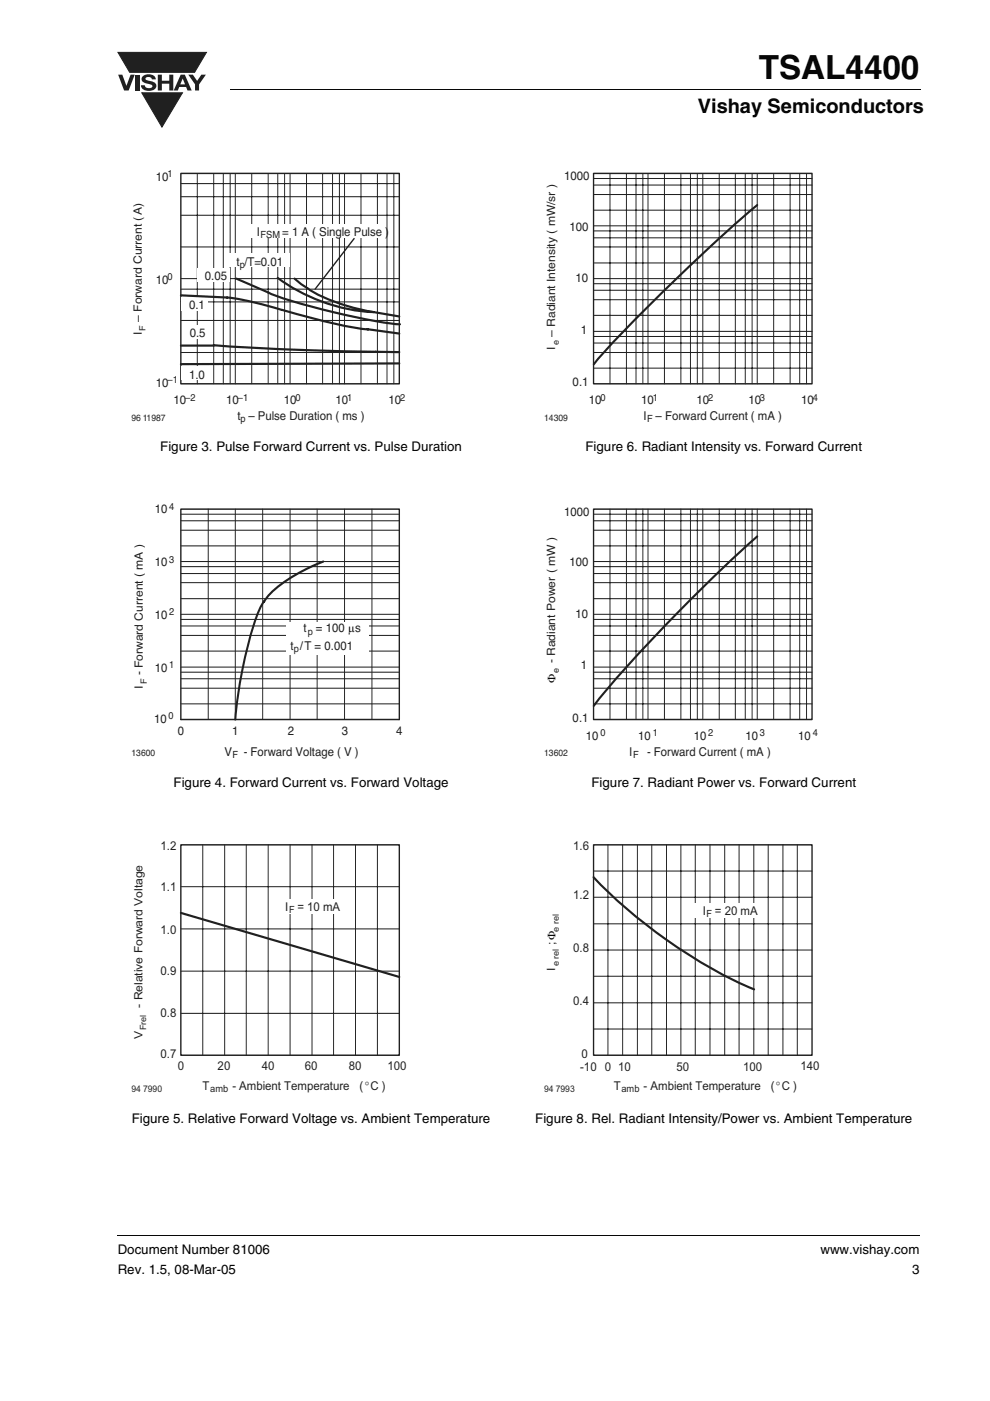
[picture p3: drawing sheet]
<svg xmlns="http://www.w3.org/2000/svg" width="210mm" height="297mm" viewBox="0 0 210 297" stroke-linecap="round" stroke-linejoin="round" font-family="sans-serif">
<g fill="#231f20">
<path d="M25.1 15.8h.8l.9 2.4 .9-2.4h.9l-1.3 3.4h-1z"/>
<path d="M28.7 15.8h.9v3.4h-.9z"/>
<path d="M30.3 16.1a1.97 1.97 0 0 1 2.6 .3l.1 .4h-.8a.74 .74 0 0 0-.6-.5 .74 .74 0 0 0-.8 .4l.3 .3 .9 .2a1.01 1.01 0 0 1 1.1 1 1.01 1.01 0 0 1-1 1 1.62 1.62 0 0 1-2.2-1.1h.8a.9 .9 0 0 0 .8 .6 .9 .9 0 0 0 .8-.4 1.57 1.57 0 0 0-1.5-.7 .86 .86 0 0 1-.7-.6 .86 .86 0 0 1 .2-.9z"/>
<path d="M33.5 15.8h.8v1.3h1.6v-1.3h.8v3.4h-.8v-1.5h-1.6v1.5h-.8z"/>
<path d="M39.9 15.8h1l.9 1.4 .9-1.4h1l-1.5 2.1v1.3h-.8v-1.3z"/>
<path d="M25 11.1h18.8l-2.5 4.2h-13.8z"/>
<path d="M38.3 15.8h.9l1.4 3.4h-.8l-.3-.8h-1.5l-.3 .8h-.9zM38.7 16.7l-.5 1.2h1z"/>
</g>
<path d="M25 11.1h18.8l-2.5 4.2h-13.8z" fill="none" stroke="#231f20" stroke-width=".21"/>
<path d="M30.1 19.7h8.6l-4.4 7.3z" fill="#231f20"/>
<g fill="none" stroke="#231f20" stroke-width=".21">
<path d="M30.1 19.7h8.6l-4.4 7.3zM38.3 38.9h46.4M41.8 36.8v44.6M45.3 36.8v44.6M47.3 36.8v44.6M48.8 36.8v44.6M49.9 36.8v44.6M53.4 36.8v44.6M56.9 36.8v44.6M58.9 36.8v44.6M60.3 36.8v44.6M61.5 36.8v44.6"/>
<path d="M65 36.8v44.6M68.4 36.8v44.6M70.5 36.8v44.6M72 36.8v44.6M73 36.8v44.6M76.5 36.8v44.6M80 36.8v44.6M82.1 36.8v44.6M83.5 36.8v44.6M38.3 52.4h46.4M38.3 45.6h46.4M38.3 41.7h46.4"/>
<path d="M38.3 59.1h46.4M38.3 74.7h46.4M38.3 67.9h46.4M38.3 64h46.4M38.3 61.3h46.4"/>
</g>
<path d="M48.9 18.9l.1 .2zM24.9 261.9l.1 .2z" fill="#000"/>
<path d="M49 19h146.3M25 262h170.1" fill="none" stroke="#000" stroke-width=".21"/>
<path d="M38.3 36.8h46.4v44.6h-46.4z" fill="none" stroke="#231f20" stroke-width=".3"/>
<g fill="#fff">
<path d="M47.9 53.7h13.4v2.9h-13.4z"/>
<path d="M52.8 47.5h28.7v2.8h-28.7z"/>
<path d="M41.8 56.8h6.8v2.9h-6.8z"/>
<path d="M38.5 62.9h5.5v2.9h-5.5z"/>
<path d="M38.6 68.9h5.6v2.9h-5.6z"/>
<path d="M38.5 77.7h5.5v2.9h-5.5z"/>
</g>
<path d="M50.1 59.1l6.8 2.9a102.5 102.5 0 0 0 18.5 5.2l6.3 1.2 3.1 .4M58.9 58.9a37.6 37.6 0 0 0 20.3 7.3M62.4 59.1a32.4 32.4 0 0 0 14.8 6.7l7.5 1.3M38.3 62.6l9.8 .5a70.4 70.4 0 0 1 11.7 2.6M38.3 73.3h7M45.3 73.2l18.4 1 21 .5M59.8 65.7l7.3 2a72.7 72.7 0 0 0 11 2.2M77.9 69.8l6.8 .9M84.7 77.1l-46.4 .1M68.5 119.1l-.4 .2a33.7 33.7 0 0 0-11.2 7l-.9 1.3M56 127.5a35.1 35.1 0 0 0-3.9 11l-1.3 6.9-.9 7.2" fill="none" stroke="#231f20" stroke-width=".45"/>
<path d="M75.1 50.6l-8.3 10.7M38.3 107.9h46.4v44.7h-46.4z" fill="none" stroke="#231f20" stroke-width=".3"/>
<g fill="none" stroke="#231f20" stroke-width=".21">
<path d="M38.3 115.7h46.4M38.3 112.4h46.4M38.3 110.4h46.4M38.3 109h46.4M38.3 119.1h46.4M44.2 107.9v44.7M49.9 107.9v44.7M55.7 107.9v44.7M61.5 107.9v44.7M67.2 107.9v44.7M73 107.9v44.7M78.9 107.9v44.7"/>
<path d="M38.3 126.9h46.4M38.3 123.5h46.4M38.3 121.6h46.4M38.3 120.1h46.4M38.3 138h46.4M38.3 134.7h46.4M38.3 132.7h46.4M38.3 131.3h46.4M38.3 130.2h46.4M38.3 152.6h46.4M38.3 149.2h46.4M38.3 145.9h46.4"/>
<path d="M38.3 143.9h46.4M38.3 142.5h46.4M38.3 141.4h46.4"/>
</g>
<path d="M60.6 131.9h17.6v6.8h-17.6z" fill="#fff"/>
<path d="M38.3 193.6l46.4 13.5" fill="none" stroke="#231f20" stroke-width=".45"/>
<path d="M38.3 179.1h46.4v44.6h-46.4z" fill="none" stroke="#231f20" stroke-width=".3"/>
<g fill="none" stroke="#231f20" stroke-width=".21">
<path d="M43 179.1v44.6M47.6 179.1v44.6M52.2 179.1v44.6M56.9 179.1v44.6M61.5 179.1v44.6M66.2 179.1v44.6M70.7 179.1v44.6M75.4 179.1v44.6M80 179.1v44.6M38.3 188h46.4M38.3 196.9h46.4M38.3 205.9h46.4"/>
<path d="M38.3 214.9h46.4"/>
</g>
<path d="M59 190.6h13.5v3.1h-13.5z" fill="#fff"/>
<path d="M125.8 36.8h46.4v44.6h-46.4zM125.8 107.9h46.4v44.7h-46.4zM125.8 179.1h46.4v44.6h-46.4z" fill="none" stroke="#231f20" stroke-width=".3"/>
<g fill="none" stroke="#231f20" stroke-width=".21">
<path d="M125.8 37.8h46.4M125.8 39.2h46.4M129.3 36.8v44.6M132.8 36.8v44.6M134.9 36.8v44.6M136.3 36.8v44.6M137.4 36.8v44.6M140.9 36.8v44.6M144.4 36.8v44.6M146.4 36.8v44.6M147.8 36.8v44.6M149 36.8v44.6"/>
<path d="M152.5 36.8v44.6M155.9 36.8v44.6M158 36.8v44.6M159.5 36.8v44.6M160.6 36.8v44.6M164 36.8v44.6M167.5 36.8v44.6M169.6 36.8v44.6M171 36.8v44.6M125.8 49h46.4M125.8 50.4h46.4M125.8 52.4h46.4"/>
<path d="M125.8 55.8h46.4M125.8 41.2h46.4M125.8 44.6h46.4M125.8 59.1h46.4M125.8 47.9h46.4M125.8 71.3h46.4M125.8 72.7h46.4M125.8 74.7h46.4M125.8 78.1h46.4M125.8 60.2h46.4M125.8 61.5h46.4M125.8 63.5h46.4"/>
<path d="M125.8 66.9h46.4M125.8 70.3h46.4M125.8 109h46.4M125.8 110.4h46.4M125.8 112.4h46.4M125.8 115.7h46.4M125.8 119.1h46.4M129.3 107.9v44.7M132.8 107.9v44.7M134.9 107.9v44.7M136.3 107.9v44.7M137.4 107.9v44.7"/>
<path d="M140.9 107.9v44.7M144.4 107.9v44.7M146.4 107.9v44.7M147.8 107.9v44.7M149 107.9v44.7M152.5 107.9v44.7M155.9 107.9v44.7M158 107.9v44.7M159.5 107.9v44.7M160.6 107.9v44.7M164 107.9v44.7M167.5 107.9v44.7"/>
<path d="M169.6 107.9v44.7M171 107.9v44.7M125.8 131.3h46.4M125.8 132.7h46.4M125.8 134.7h46.4M125.8 138h46.4M125.8 120.1h46.4M125.8 121.6h46.4M125.8 123.5h46.4M125.8 126.9h46.4M125.8 130.2h46.4M125.8 142.5h46.4"/>
<path d="M125.8 143.9h46.4M125.8 145.9h46.4M125.8 149.2h46.4M125.8 141.4h46.4M128.9 179.1v44.6M132 179.1v44.6M135.1 179.1v44.6M138.2 179.1v44.6M141.3 179.1v44.6M144.4 179.1v44.6M147.4 179.1v44.6M150.5 179.1v44.6"/>
<path d="M153.7 179.1v44.6M156.7 179.1v44.6M159.8 179.1v44.6M162.9 179.1v44.6M166 179.1v44.6M169 179.1v44.6M125.8 184.7h46.4M125.8 190.2h46.4M125.8 195.9h46.4M125.8 201.4h46.4M125.8 207h46.4M125.8 212.6h46.4"/>
<path d="M125.8 218.2h46.4"/>
</g>
<path d="M160.6 43.5a391.2 391.2 0 0 0-34.3 33.2l-.4 .5M160.6 113.7a349.5 349.5 0 0 0-34.1 35.2l-.6 .8M125.8 186a107.7 107.7 0 0 0 34.1 23.8" fill="none" stroke="#231f20" stroke-width=".45"/>
<path d="M146.8 191.5h14.9v3.1h-14.9z" fill="#fff"/>
<text font-size="7" x="160.9" y="16.7">TSAL4400</text>
<text font-size="4.2" x="148" y="24">Vishay Semiconductors</text>
<g font-size="2.8">
<text x="34" y="95.7">Figure 3. Pulse Forward Current vs. Pulse Duration</text>
<text x="124.1" y="95.7">Figure 6. Radiant Intensity vs. Forward Current</text>
<text x="36.8" y="166.9">Figure 4. Forward Current vs. Forward Voltage</text>
<text x="125.4" y="166.9">Figure 7. Radiant Power vs. Forward Current</text>
<text x="27.9" y="238.1">Figure 5. Relative Forward Voltage vs. Ambient Temperature</text>
<text x="113.5" y="238.1">Figure 8. Rel. Radiant Intensity/Power vs. Ambient Temperature</text>
<text x="25" y="265.9">Document Number 81006</text>
<text x="173.9" y="265.9">www.vishay.com</text>
<text x="25" y="270.1">Rev. 1.5, 08-Mar-05</text>
<text x="193.4" y="270.1">3</text>
</g>
<g font-size="2.6" fill="#231f20">
<text x="33" y="38.3">10</text>
<text x="119.6" y="38.2">1000</text>
<text x="54.5" y="50">I</text>
<text x="59.8" y="50">= 1 A ( Single Pulse )</text>
<text x="120.8" y="48.9">100</text>
<text x="43.4" y="59.4">0.05</text>
<text x="50.2" y="56.3">t /T=0.01</text>
<text x="122" y="59.8">10</text>
<text x="33" y="60.2">10</text>
<text x="40.1" y="65.5">0.1</text>
<text x="40.2" y="71.5">0.5</text>
<text x="123.2" y="70.7">1</text>
<text x="33" y="82.1">10</text>
<text x="40.1" y="80.3">1.0</text>
<text x="121.4" y="81.9">0.1</text>
<text x="36.8" y="85.7">10</text>
<text x="47.9" y="85.7">10</text>
<text x="50.3" y="89.1">t – Pulse Duration ( ms )</text>
<text x="60.2" y="85.7">10</text>
<text x="71.2" y="85.7">10</text>
<text x="82.3" y="85.7">10</text>
<text x="124.8" y="85.7">10</text>
<text x="135.9" y="85.7">10</text>
<text x="136.4" y="89.1">I</text>
<text x="139" y="89.1">– Forward Current ( mA )</text>
<text x="147.7" y="85.7">10</text>
<text x="158.7" y="85.7">10</text>
<text x="169.8" y="85.7">10</text>
<text x="32.8" y="108.9">10</text>
<text x="119.6" y="109.4">1000</text>
<text x="32.8" y="120.1">10</text>
<text x="120.8" y="120.1">100</text>
<text x="32.8" y="131.3">10</text>
<text x="122" y="131">10</text>
<text x="61.6" y="137.7">t /T = 0.001</text>
<text x="64.3" y="134.1">t</text>
<text x="67" y="134.1">= 100</text>
<text x="32.8" y="142.4">10</text>
<text x="123.2" y="141.9">1</text>
<text x="32.7" y="153.2">10</text>
<text x="37.7" y="155.8">0</text>
<text x="49.2" y="155.8">1</text>
<text x="61" y="155.8">2</text>
<text x="72.5" y="155.8">3</text>
<text x="84" y="155.8">4</text>
<text x="121.4" y="153.1">0.1</text>
<text x="47.6" y="160.3">V</text>
<text x="51.7" y="160.3">- Forward Voltage ( V )</text>
<text x="124.2" y="156.9">10</text>
<text x="133.4" y="160.3">I</text>
<text x="135.3" y="156.9">10</text>
<text x="137.2" y="160.3">- Forward Current ( mA )</text>
<text x="147.1" y="156.9">10</text>
<text x="158.1" y="156.9">10</text>
<text x="169.2" y="156.9">10</text>
<text x="34" y="180.3">1.2</text>
<text x="121.6" y="180.3">1.6</text>
<text x="34" y="188.9">1.1</text>
<text x="121.6" y="190.7">1.2</text>
<text x="60.5" y="193.2">I</text>
<text x="63" y="193.2">= 10 mA</text>
<text x="149" y="194">I</text>
<text x="151.6" y="194">= 20 mA</text>
<text x="34" y="198">1.0</text>
<text x="121.6" y="201.9">0.8</text>
<text x="34" y="206.7">0.9</text>
<text x="34" y="215.5">0.8</text>
<text x="121.6" y="213.1">0.4</text>
<text x="34" y="224.3">0.7</text>
<text x="37.7" y="226.8">0</text>
<text x="46.1" y="226.8">20</text>
<text x="55.5" y="226.8">40</text>
<text x="64.6" y="226.8">60</text>
<text x="74" y="226.8">80</text>
<text x="82.1" y="226.8">100</text>
<text x="123" y="227.1">-10</text>
<text x="123.3" y="224.3">0</text>
<text x="128.2" y="227.1">0</text>
<text x="131.1" y="227.1">10</text>
<text x="143.4" y="227.1">50</text>
<text x="157.6" y="227.1">100</text>
<text x="169.8" y="226.9">140</text>
<text x="43" y="231.1">T</text>
<text x="49.3" y="231.1">- Ambient Temperature</text>
<text x="76.2" y="231.1">(°C )</text>
<text x="130.2" y="231.1">T</text>
<text x="136.5" y="231.1">- Ambient Temperature</text>
<text x="163.4" y="231.1">(°C )</text>
</g>
<text font-size="2.6" x="73.8" y="134.1">µs</text>
<g font-size="2.4" fill="#231f20">
<text x="30.1" y="71" transform="rotate(-90 30.1 71)">I</text>
<text x="30.1" y="68.2" transform="rotate(-90 30.1 68.2)">– Forward Current (A)</text>
<text x="117.7" y="71.4" transform="rotate(-90 117.7 71.4)">– Radiant Intensity ( mW/sr )</text>
<text x="117.7" y="74.3" transform="rotate(-90 117.7 74.3)">I</text>
<text x="30.3" y="143.2" transform="rotate(-90 30.3 143.2)">- Forward Current ( mA )</text>
<text x="117.7" y="140.7" transform="rotate(-90 117.7 140.7)">- Radiant Power ( mW )</text>
<text x="30.3" y="146" transform="rotate(-90 30.3 146)">I</text>
<text x="117.7" y="200.4" transform="rotate(-90 117.7 200.4)">;Φ</text>
<text x="117.7" y="205.9" transform="rotate(-90 117.7 205.9)">I</text>
<text x="30.2" y="213.6" transform="rotate(-90 30.2 213.6)">- Relative Forward Voltage</text>
<text x="30.2" y="220.3" transform="rotate(-90 30.2 220.3)">V</text>
</g>
<text font-size="2.4" x="117.8" y="144.9" transform="rotate(-90 117.8 144.9)">Φ</text>
<g font-size="2.1" fill="#231f20">
<text x="35.5" y="37.5">1</text>
<text x="55.3" y="50.5">FSM</text>
<text x="35.5" y="59.4">0</text>
<text x="50.8" y="56.8">p</text>
<text x="35.5" y="81.3">–1</text>
<text x="39.3" y="84.9">–2</text>
<text x="50.4" y="84.9">–1</text>
<text x="51" y="89.6">p</text>
<text x="62.7" y="84.9">0</text>
<text x="73.6" y="84.9">1</text>
<text x="84.8" y="84.9">2</text>
<text x="127.3" y="84.9">0</text>
<text x="137.2" y="89.6">F</text>
<text x="138.4" y="84.9">1</text>
<text x="150.2" y="84.9">2</text>
<text x="161.1" y="84.9">3</text>
<text x="172.3" y="84.9">4</text>
<text x="35.9" y="108.1">4</text>
<text x="35.9" y="119.3">3</text>
<text x="35.9" y="130.5">2</text>
<text x="65.3" y="134.6">p</text>
<text x="35.9" y="141.7">1</text>
<text x="62.3" y="138.2">p</text>
<text x="35.7" y="152.5">0</text>
<text x="49.3" y="160.7">F</text>
<text x="127.3" y="156.1">0</text>
<text x="134.2" y="160.7">F</text>
<text x="138.4" y="156.1">1</text>
<text x="150.2" y="156.1">2</text>
<text x="161.1" y="156.1">3</text>
<text x="172.3" y="156.1">4</text>
<text x="61.3" y="193.6">F</text>
<text x="149.8" y="194.5">F</text>
<text x="44.6" y="231.5">amb</text>
<text x="131.8" y="231.5">amb</text>
</g>
<g font-size="1.9" fill="#231f20">
<text x="27.9" y="89.2">96 11987</text>
<text x="115.4" y="89.2">14309</text>
<text x="27.9" y="160.3">13600</text>
<text x="115.4" y="160.3">13602</text>
<text x="27.9" y="231.5">94 7990</text>
<text x="115.4" y="231.5">94 7993</text>
</g>
<g font-size="1.8" fill="#231f20">
<text x="30.9" y="70.1" transform="rotate(-90 30.9 70.1)">F</text>
<text x="118.5" y="73.2" transform="rotate(-90 118.5 73.2)">e</text>
<text x="118.5" y="142.8" transform="rotate(-90 118.5 142.8)">e</text>
<text x="31.2" y="145.1" transform="rotate(-90 31.2 145.1)">F</text>
<text x="118.5" y="197.5" transform="rotate(-90 118.5 197.5)">e rel</text>
<text x="118.5" y="204.8" transform="rotate(-90 118.5 204.8)">e rel</text>
<text x="31" y="218.5" transform="rotate(-90 31 218.5)">Frel</text>
</g>
</svg>
